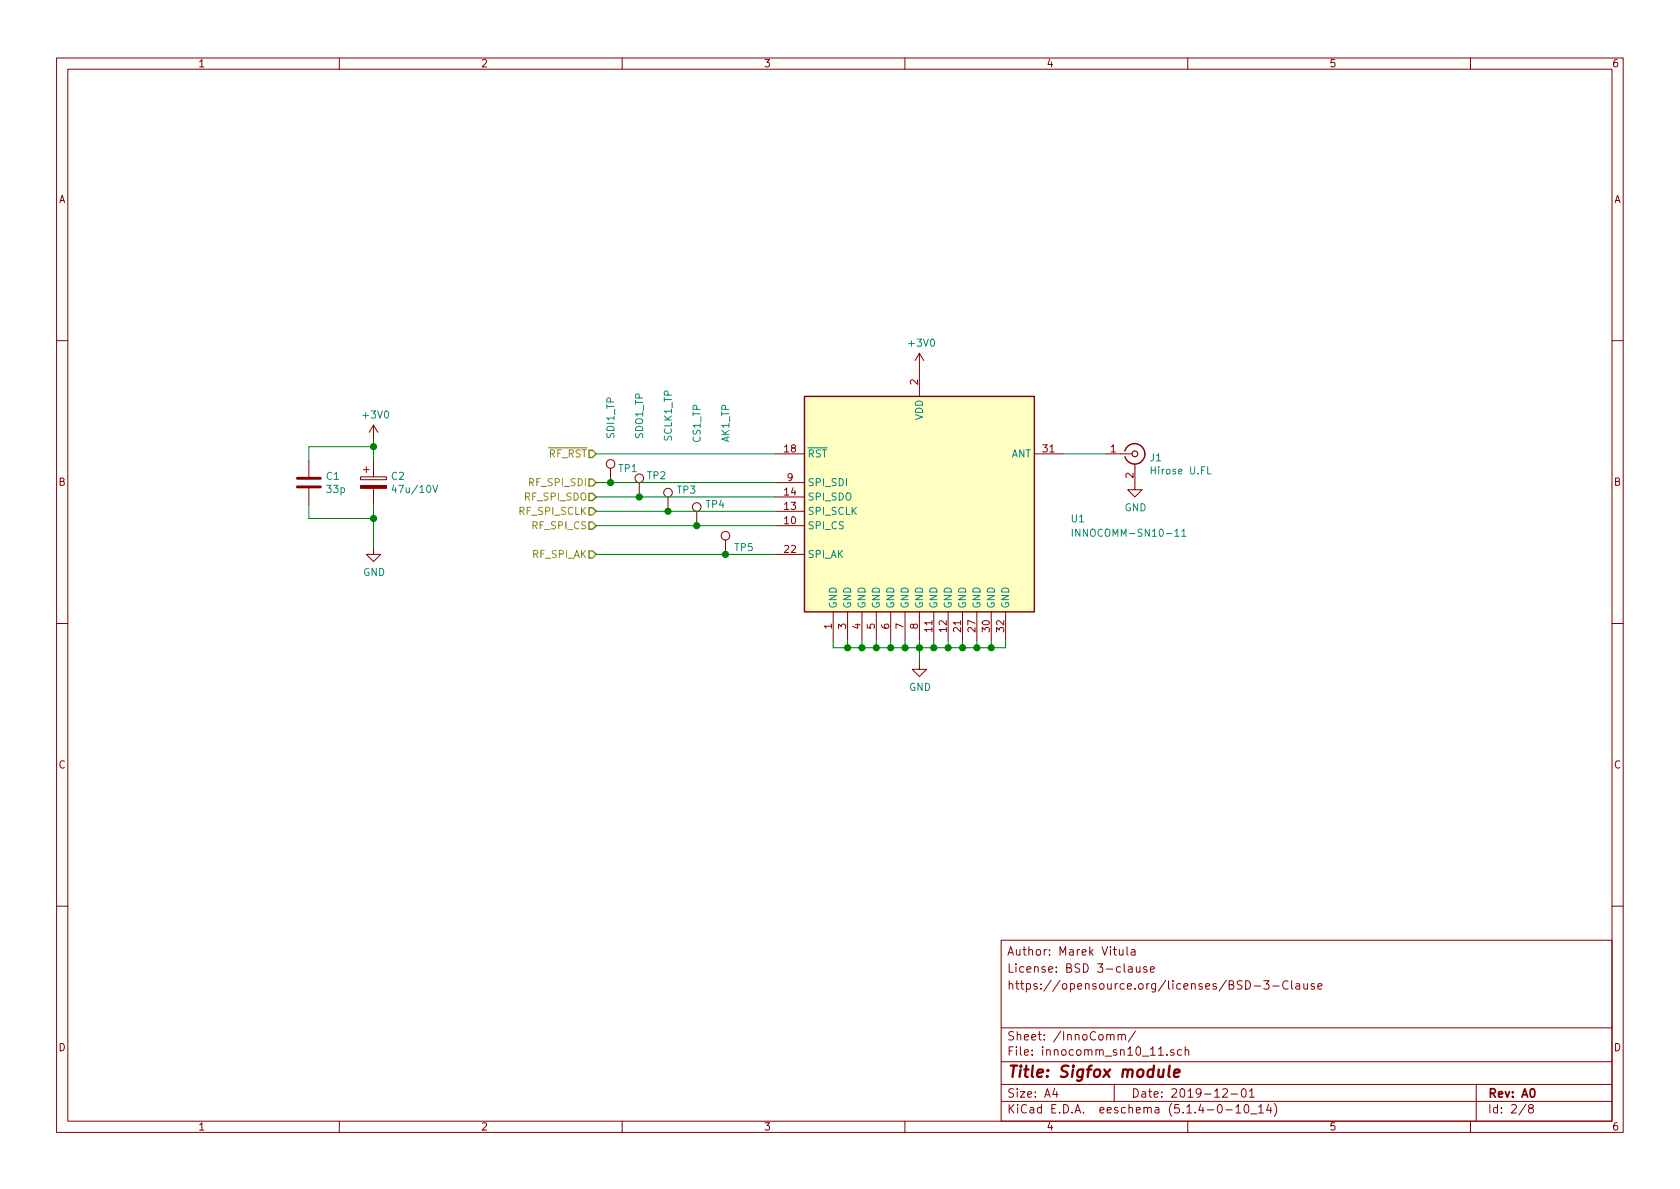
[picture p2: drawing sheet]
EESchema Schematic File Version 4
LIBS:smartlock-cache
EELAYER 30 0
EELAYER END
$Descr A4 11693 8268
encoding utf-8
Sheet 2 8
Title "Sigfox module"
Date "2019-12-01"
Rev "A0"
Comp ""
Comment1 ""
Comment2 "https://opensource.org/licenses/BSD-3-Clause"
Comment3 "License: BSD 3-clause"
Comment4 "Author: Marek Vitula"
$EndDescr
$Comp
L InnoComm:INNOCOMM-SN10-11 U1
U 1 1
P 6400 3450
F 0 "U1" H 7450 3300 50  0000 L CNN
F 1 "INNOCOMM-SN10-11" H 7450 3200 50  0000 L CNN
F 2 "Antenna:InnoCommSN10-11" H 5950 3450 50  0001 C CNN
F 3 "https://www.innocomm.com/product_inner.aspx?num=123" H 5950 3450 50  0001 C CNN
F 4 "SN10-11-INNO" H 6400 3450 50  0001 C CNN "manf#"
F 5 "10:EUR3.57; 25:EUR3.03; 100:EUR2.81" H 6400 3450 50  0001 C CNN "kicost:pricing"
F 6 "https://www.texim-europe.com/product/SN10-11-INNO" H 6400 3450 50  0001 C CNN "kicost:link"
	1    6400 3450
	1    0    0    -1  
$EndComp
Text HLabel 4150 3350 0    50   Input ~ 0
RF_SPI_SDI
Text HLabel 4150 3650 0    50   Input ~ 0
RF_SPI_CS
Text HLabel 4150 3150 0    50   Input ~ 0
~RF_RST
Text HLabel 4150 3450 0    50   Input ~ 0
RF_SPI_SDO
Text HLabel 4150 3550 0    50   Input ~ 0
RF_SPI_SCLK
$Comp
L power:GND #PWR04
U 1 1
P 6400 4600
F 0 "#PWR04" H 6400 4350 50  0001 C CNN
F 1 "GND" H 6405 4427 50  0000 C CNN
F 2 "" H 6400 4600 50  0001 C CNN
F 3 "" H 6400 4600 50  0001 C CNN
	1    6400 4600
	1    0    0    -1  
$EndComp
Wire Wire Line
	7000 4450 7000 4500
Wire Wire Line
	7000 4500 6900 4500
Wire Wire Line
	6400 4500 6400 4600
Wire Wire Line
	5800 4450 5800 4500
Wire Wire Line
	5800 4500 5900 4500
Connection ~ 6400 4500
Wire Wire Line
	6900 4450 6900 4500
Connection ~ 6900 4500
Wire Wire Line
	6900 4500 6800 4500
Wire Wire Line
	6800 4450 6800 4500
Connection ~ 6800 4500
Wire Wire Line
	6800 4500 6700 4500
Wire Wire Line
	6700 4450 6700 4500
Connection ~ 6700 4500
Wire Wire Line
	6700 4500 6600 4500
Wire Wire Line
	6600 4450 6600 4500
Connection ~ 6600 4500
Wire Wire Line
	6600 4500 6500 4500
Wire Wire Line
	6500 4450 6500 4500
Connection ~ 6500 4500
Wire Wire Line
	6500 4500 6400 4500
Wire Wire Line
	6300 4450 6300 4500
Connection ~ 6300 4500
Wire Wire Line
	6300 4500 6400 4500
Wire Wire Line
	6200 4450 6200 4500
Connection ~ 6200 4500
Wire Wire Line
	6200 4500 6300 4500
Wire Wire Line
	6100 4450 6100 4500
Connection ~ 6100 4500
Wire Wire Line
	6100 4500 6200 4500
Wire Wire Line
	6000 4450 6000 4500
Connection ~ 6000 4500
Wire Wire Line
	6000 4500 6100 4500
Wire Wire Line
	5900 4450 5900 4500
Connection ~ 5900 4500
Wire Wire Line
	5900 4500 6000 4500
Text HLabel 4150 3850 0    50   Input ~ 0
RF_SPI_AK
Wire Wire Line
	7400 3150 7700 3150
Wire Wire Line
	6400 4450 6400 4500
$Comp
L power:+3V0 #PWR03
U 1 1
P 6400 2550
F 0 "#PWR03" H 6400 2400 50  0001 C CNN
F 1 "+3V0" H 6415 2723 50  0000 C CNN
F 2 "" H 6400 2550 50  0001 C CNN
F 3 "" H 6400 2550 50  0001 C CNN
	1    6400 2550
	1    0    0    -1  
$EndComp
$Comp
L power:+3V0 #PWR01
U 1 1
P 2600 3050
F 0 "#PWR01" H 2600 2900 50  0001 C CNN
F 1 "+3V0" H 2615 3223 50  0000 C CNN
F 2 "" H 2600 3050 50  0001 C CNN
F 3 "" H 2600 3050 50  0001 C CNN
	1    2600 3050
	1    0    0    -1  
$EndComp
$Comp
L Device:C C1
U 1 1
P 2150 3350
F 0 "C1" H 2265 3396 50  0000 L CNN
F 1 "33p" H 2265 3305 50  0000 L CNN
F 2 "Capacitor_SMD:C_0805_2012Metric" H 2188 3200 50  0001 C CNN
F 3 "~" H 2150 3350 50  0001 C CNN
F 4 "C0805C330K5HACAUTO" H 2150 3350 50  0001 C CNN "manf#"
	1    2150 3350
	1    0    0    -1  
$EndComp
Wire Wire Line
	2600 3050 2600 3100
Wire Wire Line
	2600 3100 2150 3100
Wire Wire Line
	2150 3100 2150 3200
Connection ~ 2600 3100
Wire Wire Line
	2600 3100 2600 3200
$Comp
L power:GND #PWR02
U 1 1
P 2600 3800
F 0 "#PWR02" H 2600 3550 50  0001 C CNN
F 1 "GND" H 2605 3627 50  0000 C CNN
F 2 "" H 2600 3800 50  0001 C CNN
F 3 "" H 2600 3800 50  0001 C CNN
	1    2600 3800
	1    0    0    -1  
$EndComp
Wire Wire Line
	2600 3500 2600 3600
Wire Wire Line
	2150 3500 2150 3600
Wire Wire Line
	2150 3600 2600 3600
Connection ~ 2600 3600
Wire Wire Line
	2600 3600 2600 3800
$Comp
L Connector:Conn_Coaxial J1
U 1 1
P 7900 3150
F 0 "J1" H 8000 3125 50  0000 L CNN
F 1 "Hirose U.FL" H 8000 3034 50  0000 L CNN
F 2 "Connector_Coaxial:U.FL_Hirose_U.FL-R-SMT-1_Vertical" H 7900 3150 50  0001 C CNN
F 3 " ~" H 7900 3150 50  0001 C CNN
F 4 "U.FL-R-SMT-1(10)" H 7900 3150 50  0001 C CNN "manf#"
	1    7900 3150
	1    0    0    -1  
$EndComp
$Comp
L power:GND #PWR05
U 1 1
P 7900 3350
F 0 "#PWR05" H 7900 3100 50  0001 C CNN
F 1 "GND" H 7905 3177 50  0000 C CNN
F 2 "" H 7900 3350 50  0001 C CNN
F 3 "" H 7900 3350 50  0001 C CNN
	1    7900 3350
	1    0    0    -1  
$EndComp
Wire Wire Line
	4150 3150 5400 3150
Wire Wire Line
	4150 3350 4250 3350
Wire Wire Line
	4150 3450 4450 3450
Wire Wire Line
	4150 3850 5050 3850
$Comp
L Connector:TestPoint TP4
U 1 1
P 4850 3650
F 0 "TP4" H 5050 3800 50  0000 R CNN
F 1 "CS1_TP" V 4850 4500 50  0000 R CNN
F 2 "TestPoint:TestPoint_Loop_D2.50mm_Drill1.0mm_LowProfile" H 5050 3650 50  0001 C CNN
F 3 "~" H 5050 3650 50  0001 C CNN
F 4 "1" H 4850 3650 50  0001 C CNN "DNP"
	1    4850 3650
	1    0    0    -1  
$EndComp
$Comp
L Connector:TestPoint TP3
U 1 1
P 4650 3550
F 0 "TP3" H 4850 3700 50  0000 R CNN
F 1 "SCLK1_TP" V 4650 4400 50  0000 R CNN
F 2 "TestPoint:TestPoint_Loop_D2.50mm_Drill1.0mm_LowProfile" H 4850 3550 50  0001 C CNN
F 3 "~" H 4850 3550 50  0001 C CNN
F 4 "1" H 4650 3550 50  0001 C CNN "DNP"
	1    4650 3550
	1    0    0    -1  
$EndComp
$Comp
L Connector:TestPoint TP1
U 1 1
P 4250 3350
F 0 "TP1" H 4300 3450 50  0000 L CNN
F 1 "SDI1_TP" V 4250 3650 50  0000 L CNN
F 2 "TestPoint:TestPoint_Loop_D2.50mm_Drill1.0mm_LowProfile" H 4450 3350 50  0001 C CNN
F 3 "~" H 4450 3350 50  0001 C CNN
F 4 "1" H 4250 3350 50  0001 C CNN "DNP"
	1    4250 3350
	1    0    0    -1  
$EndComp
Connection ~ 4250 3350
Wire Wire Line
	4250 3350 5400 3350
$Comp
L Connector:TestPoint TP2
U 1 1
P 4450 3450
F 0 "TP2" H 4500 3600 50  0000 L CNN
F 1 "SDO1_TP" V 4450 3850 50  0000 L CNN
F 2 "TestPoint:TestPoint_Loop_D2.50mm_Drill1.0mm_LowProfile" H 4650 3450 50  0001 C CNN
F 3 "~" H 4650 3450 50  0001 C CNN
F 4 "1" H 4450 3450 50  0001 C CNN "DNP"
	1    4450 3450
	1    0    0    -1  
$EndComp
$Comp
L Connector:TestPoint TP5
U 1 1
P 5050 3850
F 0 "TP5" H 5250 3900 50  0000 R CNN
F 1 "AK1_TP" V 5050 4900 50  0000 R CNN
F 2 "TestPoint:TestPoint_Loop_D2.50mm_Drill1.0mm_LowProfile" H 5250 3850 50  0001 C CNN
F 3 "~" H 5250 3850 50  0001 C CNN
F 4 "1" H 5050 3850 50  0001 C CNN "DNP"
	1    5050 3850
	1    0    0    -1  
$EndComp
Connection ~ 4450 3450
Wire Wire Line
	4450 3450 5400 3450
Connection ~ 4650 3550
Wire Wire Line
	4650 3550 5400 3550
Wire Wire Line
	4150 3550 4650 3550
Wire Wire Line
	4150 3650 4850 3650
Connection ~ 4850 3650
Wire Wire Line
	4850 3650 5400 3650
Connection ~ 5050 3850
Wire Wire Line
	5050 3850 5400 3850
$Comp
L Device:CP C2
U 1 1
P 2600 3350
F 0 "C2" H 2718 3396 50  0000 L CNN
F 1 "47u/10V" H 2718 3305 50  0000 L CNN
F 2 "Capacitor_Tantalum_SMD:CP_EIA-3528-21_Kemet-B" H 2638 3200 50  0001 C CNN
F 3 "~" H 2600 3350 50  0001 C CNN
F 4 "TPSB476M010T0250" H 2600 3350 50  0001 C CNN "manf#"
	1    2600 3350
	1    0    0    -1  
$EndComp
$EndSCHEMATC
